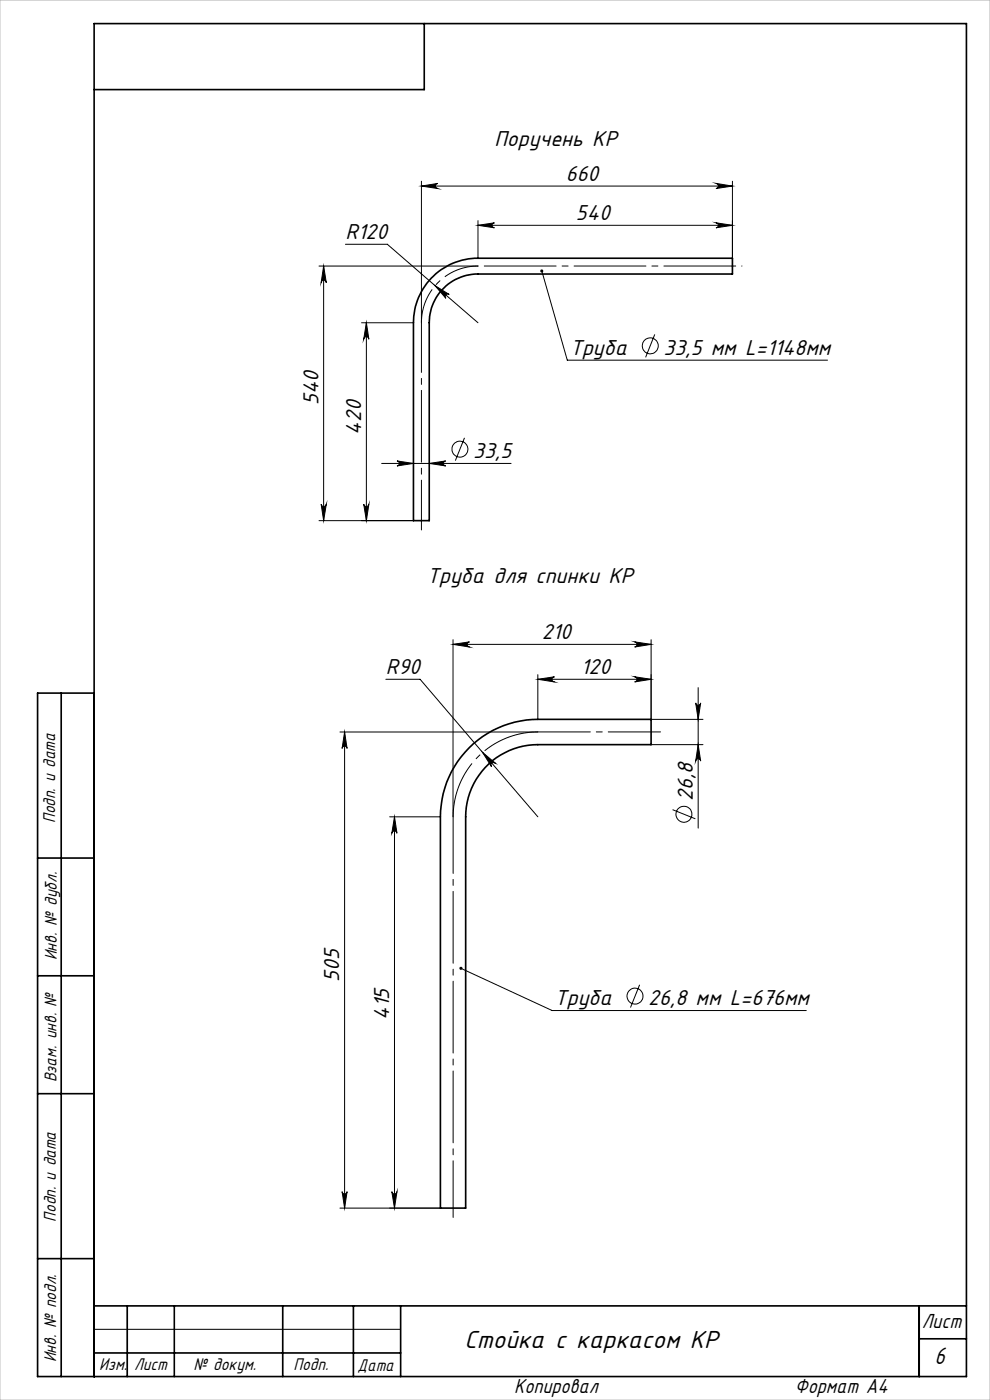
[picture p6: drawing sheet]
<svg xmlns="http://www.w3.org/2000/svg" width="210mm" height="297mm" viewBox="0 0 210 297" stroke-linecap="round" stroke-linejoin="round" font-family="sans-serif">
<g fill="none" stroke="#000" stroke-width=".21">
<path d="M89.4 39.5l3.5-.6a.55 .55 0 0 0-.5 .6 .55 .55 0 0 0 .5 .5zM89.4 38.4v30M89.4 39.5h66M151.9 38.9l3.5 .6-3.5 .5a.55 .55 0 0 0 .5-.5 .55 .55 0 0 0-.5-.6zM155.4 38.4v16.4M67.7 56.4h33.7M68.7 56.4v54.1M68.7 56.4l.5 3.6a.55 .55 0 0 0-.5-.6 .55 .55 0 0 0-.6 .6zM73.3 51.8h8.9l19.2 16.7M101.4 47.8l3.5-.5a.53 .53 0 0 0-.5 .5 .53 .53 0 0 0 .5 .5zM101.4 46.8v8M101.4 47.8h54"/>
<path d="M114.9 57.5l5.4 18.9h55.2M151.9 47.3l3.5 .5-3.5 .5a.53 .53 0 0 0 .5-.5 .53 .53 0 0 0-.5-.5zM76.7 68.5h11M77.7 68.5v42M77.7 68.5l.5 3.5a.55 .55 0 0 0-.5-.6 .55 .55 0 0 0-.5 .6zM92.3 60.6l3 1.9a.54 .54 0 0 0-.7 .1 .54 .54 0 0 0 0 .7zM138.9 70.9l-2 4.9M81 98.3h27.4M84.2 97.8l3.5 .5-3.5 .5a.53 .53 0 0 0 .5-.5 .53 .53 0 0 0-.5-.5zM91.1 98.3l3.4-.5a.53 .53 0 0 0-.5 .5 .53 .53 0 0 0 .5 .5zM98.5 92.9l-1.9 4.8M67.7 110.5h20"/>
<path d="M68.1 107a.55 .55 0 0 0 .6 .5 .55 .55 0 0 0 .5-.5l-.5 3.5zM77.2 107a.55 .55 0 0 0 .5 .5 .55 .55 0 0 0 .5-.5l-.5 3.5zM96.1 136.7l3.5-.5a.55 .55 0 0 0-.5 .5 .55 .55 0 0 0 .5 .6zM96.1 135.7v37.6M96.1 136.7h42M134.6 136.2l3.5 .5-3.5 .6a.55 .55 0 0 0 .5-.6 .55 .55 0 0 0-.5-.5zM138.1 135.7v16.9h11M72.1 155.3h42M73.1 155.3v101M73.1 155.3l.5 3.5a.53 .53 0 0 0-.5-.5 .53 .53 0 0 0-.5 .5zM81.8 144.1h7.3l25 29.2M102.4 159.6l2.7 2.3a.55 .55 0 0 0-.7 0 .55 .55 0 0 0-.2 .7z"/>
<path d="M114.1 143.1v9.5M114.1 144.1h24M114.1 144.1l3.5-.5a.55 .55 0 0 0-.5 .5 .55 .55 0 0 0 .5 .6zM134.6 143.6l3.5 .5-3.5 .6a.55 .55 0 0 0 .5-.6 .55 .55 0 0 0-.5-.5zM138.1 158h11M147.6 149.1a.53 .53 0 0 0 .5 .5 .53 .53 0 0 0 .5-.5l-.5 3.5zM148.1 158l.5 3.5a.53 .53 0 0 0-.5-.5 .53 .53 0 0 0-.5 .5zM148.1 145.9v29.8M82.7 173.3h10.7M83.7 173.3v83M83.7 173.3l.5 3.5a.55 .55 0 0 0-.5-.5 .55 .55 0 0 0-.6 .5zM142.7 171.8l4.8 1.9"/>
<path d="M97.8 205.4l19.3 9h53.9M135.7 208.9l-2 4.8M72.1 256.3h21.3M72.6 252.8a.53 .53 0 0 0 .5 .5 .53 .53 0 0 0 .5-.5l-.5 3.5zM83.1 252.8a.55 .55 0 0 0 .6 .5 .55 .55 0 0 0 .5-.5l-.5 3.5zM20 282h65"/>
<circle cx="137.9" cy="73.4" r="1.69"/>
<circle cx="97.6" cy="95.3" r="1.69"/>
<circle cx="145.1" cy="172.8" r="1.69"/>
<circle cx="134.7" cy="211.3" r="1.69"/>
</g>
<g fill="none" stroke="#000" stroke-width=".35">
<path d="M90 5v14h-70M91.5 59a13.6 13.6 0 0 1 9.9-4.2h54v3.3h-54a10.4 10.4 0 0 0-10.3 10.4v42h-3.4v-42a13.7 13.7 0 0 1 3.8-9.5zM13 147v145M20 147h-12v145h197v-287h-185v287M99.5 158.7a20.8 20.8 0 0 1 14.6-6.1h24v5.4h-24a15.3 15.3 0 0 0-15.3 15.3v83h-5.4v-83a20.5 20.5 0 0 1 6.1-14.6zM8 182h12M8 207h12M8 232h12M8 267h12M20 277h185M27 277v15M37 277v15"/>
<path d="M60 277v15M75 277v15M85 277v15M195 277v15M20 287h65M195 284h10"/>
</g>
<path d="M0 0h210v297h-210z" fill="none" stroke="#c0c0c0" stroke-width=".21"/>
<path d="M114.1 155.3a18 18 0 0 0-18 18" fill="none" stroke="#000" stroke-width=".21" stroke-dasharray="15.2 1.3 1.3 1.3" stroke-dashoffset="3" stroke-linecap="butt"/>
<path d="M101.4 56.4a12 12 0 0 0-12 12" fill="none" stroke="#000" stroke-width=".21" stroke-dasharray="15.2 1.3 1.3 1.3" stroke-dashoffset="7.7" stroke-linecap="butt"/>
<path d="M96.1 258.3v-85" fill="none" stroke="#000" stroke-width=".21" stroke-dasharray="15.2 1.3 1.3 1.3" stroke-dashoffset="3.2"/>
<path d="M114.1 155.3h26" fill="none" stroke="#000" stroke-width=".21" stroke-dasharray="15.2 1.3 1.3 1.3" stroke-dashoffset="4.1"/>
<path d="M89.4 112.4v-44" fill="none" stroke="#000" stroke-width=".21" stroke-dasharray="15.2 1.3 1.3 1.3" stroke-dashoffset="4.7"/>
<path d="M101.4 56.4h56" fill="none" stroke="#000" stroke-width=".21" stroke-dasharray="15.2 1.3 1.3 1.3" stroke-dashoffset="-1.3"/>
<g fill="#000">
<path d="M89.4 39.5l3.5-.6a.55 .55 0 0 0-.5 .6 .55 .55 0 0 0 .5 .5zM151.9 38.9l3.5 .6-3.5 .5a.55 .55 0 0 0 .5-.5 .55 .55 0 0 0-.5-.6zM92.3 60.6l2.3 2.7a.54 .54 0 0 1 0-.7 .54 .54 0 0 1 .7-.1zM102.4 159.6l1.8 3a.55 .55 0 0 1 .1-.7 .55 .55 0 0 1 .8 0z"/>
<path d="M68.7 56.4l.5 3.6a.55 .55 0 0 0-.5-.6 .55 .55 0 0 0-.6 .6zM68.1 107a.55 .55 0 0 0 .6 .5 .55 .55 0 0 0 .5-.5l-.5 3.5zM77.7 68.5l.5 3.5a.55 .55 0 0 0-.5-.6 .55 .55 0 0 0-.5 .6zM77.2 107a.55 .55 0 0 0 .5 .5 .55 .55 0 0 0 .5-.5l-.5 3.5z"/>
<path d="M114.7 57.3a.32 .32 0 0 0 0 .5 .32 .32 0 0 0 .5-.3 .32 .32 0 0 0-.4-.3l.1 .3-.1-.3zM97.5 205.2l.3 .2-.3-.1a.33 .33 0 0 0 .3 .4 .33 .33 0 0 0 .3-.5 .33 .33 0 0 0-.6 0z"/>
<path d="M151.9 47.3l3.5 .5-3.5 .5a.53 .53 0 0 0 .5-.5 .53 .53 0 0 0-.5-.5zM101.4 47.8l3.5-.5a.53 .53 0 0 0-.5 .5 .53 .53 0 0 0 .5 .5zM134.6 136.2l3.5 .5-3.5 .6a.55 .55 0 0 0 .5-.6 .55 .55 0 0 0-.5-.5zM96.1 136.7l3.5-.5a.55 .55 0 0 0-.5 .5 .55 .55 0 0 0 .5 .6z"/>
<path d="M84.2 97.8l3.5 .5-3.5 .5a.53 .53 0 0 0 .5-.5 .53 .53 0 0 0-.5-.5zM91.1 98.3l3.4-.5a.53 .53 0 0 0-.5 .5 .53 .53 0 0 0 .5 .5z"/>
<path d="M134.6 143.6l3.5 .5-3.5 .6a.55 .55 0 0 0 .5-.6 .55 .55 0 0 0-.5-.5zM114.1 144.1l3.5-.5a.55 .55 0 0 0-.5 .5 .55 .55 0 0 0 .5 .6z"/>
<path d="M147.6 149.1a.53 .53 0 0 0 .5 .5 .53 .53 0 0 0 .5-.5l-.5 3.5zM148.1 158l.5 3.5a.53 .53 0 0 0-.5-.5 .53 .53 0 0 0-.5 .5z"/>
<path d="M83.7 173.3l.5 3.5a.55 .55 0 0 0-.5-.5 .55 .55 0 0 0-.6 .5zM83.1 252.8a.55 .55 0 0 0 .6 .5 .55 .55 0 0 0 .5-.5l-.5 3.5z"/>
<path d="M72.6 252.8a.53 .53 0 0 0 .5 .5 .53 .53 0 0 0 .5-.5l-.5 3.5zM73.1 155.3l.5 3.5a.53 .53 0 0 0-.5-.5 .53 .53 0 0 0-.5 .5z"/>
</g>
<text font-size="5.8" x="98.5" y="286">Стойка с каркасом КР</text>
<text font-size="5.6" x="198.2" y="289.3">6</text>
<g font-size="5.1">
<text x="104.9" y="30.9">Поручень КР</text>
<text x="120" y="38.3">660</text>
<text x="122.1" y="46.6">540</text>
<text x="73.3" y="50.7">R120</text>
<text x="120.8" y="75.2">Труба</text>
<text x="140.7" y="75.2">33,5 мм L=1148мм</text>
<text x="67.5" y="85.9" transform="rotate(-90 67.5 85.9)">540</text>
<text x="76.6" y="92.2" transform="rotate(-90 76.6 92.2)">420</text>
<text x="100.4" y="97.2">33,5</text>
<text x="90.5" y="123.7">Труба для спинки КР</text>
<text x="114.9" y="135.6">210</text>
<text x="81.9" y="143">R90</text>
<text x="123.2" y="143">120</text>
<text x="147" y="169.9" transform="rotate(-90 147 169.9)">26,8</text>
<text x="72" y="208.3" transform="rotate(-90 72 208.3)">505</text>
<text x="117.6" y="213.2">Труба</text>
<text x="137.5" y="213.2">26,8 мм L=676мм</text>
<text x="82.5" y="216.3" transform="rotate(-90 82.5 216.3)">415</text>
</g>
<g font-size="4.8">
<text x="195.5" y="281.6">Лист</text>
<text x="109.1" y="295.5">Копировал</text>
<text x="168.6" y="295.6">Формат А4</text>
</g>
<g font-size="4">
<text x="11.7" y="174.6" transform="rotate(-90 11.7 174.6)">Подп. и дата</text>
<text x="12.1" y="203.8" transform="rotate(-90 12.1 203.8)">Инв. № дубл.</text>
<text x="12" y="229.6" transform="rotate(-90 12 229.6)">Взам. инв. №</text>
<text x="11.8" y="259.2" transform="rotate(-90 11.8 259.2)">Подп. и дата</text>
<text x="11.9" y="289" transform="rotate(-90 11.9 289)">Инв. № подл.</text>
<text x="21" y="290.7">Изм.</text>
<text x="28.5" y="290.7">Лист</text>
<text x="41" y="290.7">№ докум.</text>
<text x="62.2" y="290.7">Подп.</text>
<text x="75.9" y="290.7">Дата</text>
</g>
</svg>
